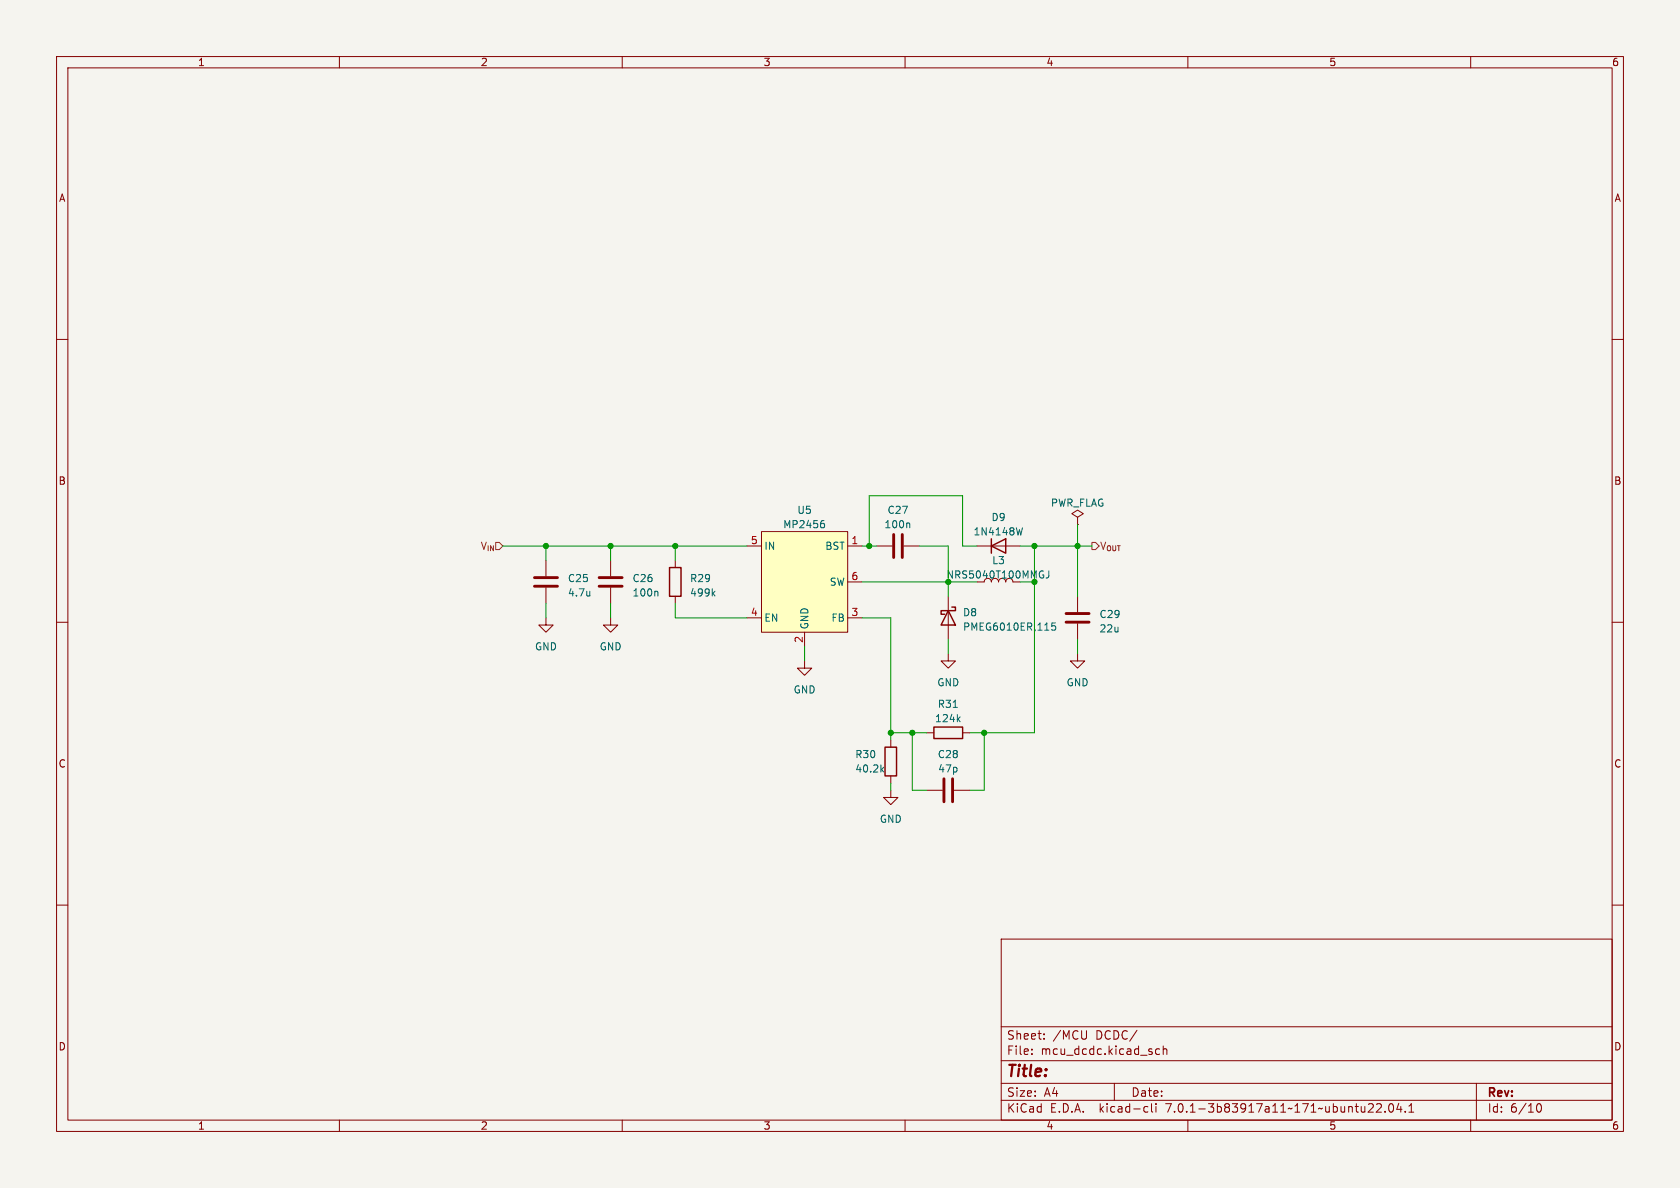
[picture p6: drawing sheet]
<svg xmlns="http://www.w3.org/2000/svg" width="297mm" height="210mm" viewBox="0 0 297 210" stroke-linecap="round" stroke-linejoin="round" font-family="sans-serif">
<path d="M0 0h297v210h-297z" fill="#f5f4ef" stroke="#f5f4ef" stroke-width=".18"/>
<g fill="none" stroke="#840000" stroke-width=".18">
<path d="M10 10h277v190h-277zM12 12h273v186h-273zM60 10v2M110 10v2M160 10v2M210 10v2M260 10v2M10 60h2M285 60h2M96.5 99.1v2.8M107.9 99.1v2.8M119.4 99.1v1.2"/>
<path d="M132.1 96.5h2.5M134.6 94h15.3v17.8h-15.3zM149.9 96.5h2.5M154.9 96.5h2.8M159.8 96.5h2.8M172.7 96.5h7.6M190.5 91.4l1-.6-1-.6-1 .6 1 .6v1.3M190.5 92.7h.1M10 110h2M96.5 109.2v1.3h1.3l-1.3 1.3-1.3-1.3h1.3M96.5 103.9v2.8M107.9 109.2v1.3h1.3l-1.3 1.3-1.2-1.3h1.2"/>
<path d="M107.9 103.9v2.8M119.4 105.4v1.3M132.1 109.2h2.5M142.2 116.8v1.3h1.3l-1.3 1.3-1.2-1.3h1.2M142.2 111.8v2.5M149.9 109.2h2.5M149.9 102.9h2.5M167.6 115.6v1.2h1.3l-1.3 1.3-1.2-1.3h1.2M167.6 105.4v7.6M190.5 115.6v1.2h1.3l-1.3 1.3-1.3-1.3h1.3M190.5 105.4v2.8M190.5 110.2v2.8"/>
<path d="M285 110h2M157.5 139.7v1.3h1.2l-1.2 1.2-1.3-1.2h1.3M157.5 130.8v1.3M157.5 137.2v1.2M163.8 139.7h2.8M163.8 129.5h1.3M168.7 139.7h2.7M170.2 129.5h1.2M10 160h2M285 160h2M177 166h108v32h-108zM60 198v2"/>
<path d="M110 198v2M160 198v2M177 194.5h108M177 191.5h108M177 187.5h108M177 181.5h108M182.4 186.3v.1M182.4 185.5v.1M184.6 183.6v.1M184.6 182.8v.1M192.1 182.2l-.1 1.4M197 191.5v3"/>
<path d="M202.5 195.6l.4 .1M202.9 196.5l-.4 .1M203.6 195.1v1.3l.2 .2M204.4 195.1v.1M204.4 195.6v1M205 185.5l-.4-.1-.3 .3v.4l.1 .2h.6M205.6 185.5l.3-.1 .3 .1 .1 .9M205.6 184.9v1.5M210 198v2M241.9 196.6h.9M242.7 195.2v.5M243.4 195.2l.5-.1 .2 .1 .1 .3-.9 1.1h.9"/>
<path d="M244.9 196.5v.1M245.6 195.2l.3-.1a.81 .81 0 0 1 .5 .6 .81 .81 0 0 1-.3 .8l-.1 .1a.81 .81 0 0 1-.4-1.4zM247.3 195l-.4 1.1h1M247.6 195.6v1M248.4 196.5v.1M249.1 196.6h.8M249.1 195.5l.4-.4v1.5M260 198v2M261 191.5v6.5M271.7 195.4l.3-.3a.81 .81 0 0 1 .6 .6 .81 .81 0 0 1-.3 .8l-.3 .1-.3-.3"/>
</g>
<path d="M175.3 96.5l2.5-1.2v2.5zM175.3 95.3v2.5M118.4 100.3h2v5.1h-2zM167.6 108l1.3 2.5h-2.5zM168.3 107.3h.6v.7h-2.5v.6h.6M156.5 132.1h2v5.1h-2zM165.1 128.5h5.1v2.1h-5.1z" fill="none" stroke="#840000" stroke-width=".25"/>
<g fill="none" stroke="#006464" stroke-width=".18">
<path d="M145.3 92.5h.2l.3 .3-.1 .4-.4 .1M145.4 92h.3M160.7 92.5l.1 .1v.7M180.8 93.3l-.3 1.3M116.1 104.5l.2 .2v.7M126 104.9l.4 .5M126.4 104.5l-.5 .5M185.4 100.9v.9a.41 .41 0 0 1-.5 .4M186.6 110.1h-.6l-.1 .6 .2-.1 .4 .1 .1 .2v.4l-.2 .1-.5-.1M155.9 136l.3 .5M156.2 135.6l-.5 .5M169.4 127.1l.3 .5"/>
<path d="M169.7 126.7l-.5 .5"/>
</g>
<path d="M158 94.5v4.1M159.5 94.5v4.1M94.5 103.6h4.1M94.5 102.1h4.1M105.9 103.6h4.1M105.9 102.1h4.1M188.5 110h4M188.5 108.5h4M166.9 137.7v4M168.4 137.7v4" fill="none" stroke="#840000" stroke-width=".51"/>
<path d="M134.6 94h15.3v17.8h-15.3z" fill="#ffffc2" stroke="#ffffc2" stroke-width=".18"/>
<path d="M193 95.9h.7l.6 .6-.6 .7h-.7z" fill="none" stroke="#725600" stroke-width=".18"/>
<g fill="none" stroke="#009600" stroke-width=".18">
<path d="M88.9 96.5h43.2M96.5 96.5v2.6M107.9 96.5v2.6M119.4 96.5v2.6M152.4 96.5h2.5M153.7 96.5v-8.9h16.5v8.9h2.5M162.6 96.5h5v8.9M180.3 96.5h12.7M182.9 96.5v33h-11.5M190.5 92.7v12.7M96.5 106.7v2.5M107.9 106.7v2.5"/>
<path d="M119.4 106.7v2.5h12.7M142.2 114.3v2.5M152.4 109.2h5.1v21.6M152.4 102.9h20.3M167.6 113v2.6M190.5 113v2.6M157.5 138.4v1.3M157.5 129.5h6.3M161.3 129.5v10.2h2.5M174 129.5v10.2h-2.6"/>
</g>
<g fill="#009600" stroke="#009600" stroke-width=".18">
<circle cx="107.9" cy="96.5" r=".46"/>
<circle cx="153.7" cy="96.5" r=".46"/>
<circle cx="119.4" cy="96.5" r=".46"/>
<circle cx="167.6" cy="102.9" r=".46"/>
<circle cx="96.5" cy="96.5" r=".46"/>
<circle cx="182.9" cy="102.9" r=".46"/>
<circle cx="182.9" cy="96.5" r=".46"/>
<circle cx="190.5" cy="96.5" r=".46"/>
<circle cx="174" cy="129.5" r=".46"/>
<circle cx="157.5" cy="129.5" r=".46"/>
<circle cx="161.3" cy="129.5" r=".46"/>
</g>
<text font-size="2.8" fill="#840000" x="178" y="190.8">Title:</text>
<g font-size="2.1" fill="#840000">
<text x="178" y="183.9">Sheet:</text>
<text x="186.2" y="183.9">/MCU</text>
<text x="193.7" y="183.9">DCDC/</text>
<text x="178" y="186.6">File:</text>
<text x="184" y="186.6">mcu_dcdc.kicad_sch</text>
<text x="178" y="196.8">KiCad</text>
<text x="178" y="194">Size:</text>
<text x="184.6" y="194">A4</text>
<text x="185.7" y="196.8">E.D.A.</text>
<text x="194.4" y="196.8">kicad-cli</text>
<text x="200" y="194">Date:</text>
<text x="206.2" y="196.8">7.0.1-3b83917a11~171~ubuntu22.04.1</text>
<text x="263" y="194.2">Rev:</text>
<text x="263" y="196.8">Id:</text>
<text x="267" y="196.8">6/10</text>
</g>
<g font-size="1.8" fill="#840000">
<text x="35" y="11.8">1</text>
<text x="85" y="11.8">2</text>
<text x="135" y="11.8">3</text>
<text x="185" y="11.8">4</text>
<text x="235" y="11.8">5</text>
<text x="285" y="11.8">6</text>
<text x="10.4" y="35.8">A</text>
<text x="285.4" y="35.8">A</text>
<text x="10.3" y="85.8">B</text>
<text x="285.3" y="85.8">B</text>
<text x="10.3" y="135.8">C</text>
<text x="285.3" y="135.8">C</text>
<text x="10.3" y="185.8">D</text>
<text x="285.3" y="185.8">D</text>
<text x="35" y="199.8">1</text>
<text x="85" y="199.8">2</text>
<text x="135" y="199.8">3</text>
<text x="185" y="199.8">4</text>
<text x="235" y="199.8">5</text>
<text x="285" y="199.8">6</text>
</g>
<g font-size="1.8" fill="#006464">
<text x="185.7" y="89.7">PWR_FLAG</text>
<text x="138.4" y="93.5">MP2456</text>
<text x="140.9" y="91">U5</text>
<text x="156.3" y="93.5">100n</text>
<text x="156.8" y="91">C27</text>
<text x="172.1" y="94.8">1N4148W</text>
<text x="175.2" y="92.3">D9</text>
<text x="135.1" y="97.3">IN</text>
<text x="145.8" y="97.3">BST</text>
<text x="175.3" y="99.9">L3</text>
<text x="100.3" y="103.1">C25</text>
<text x="100.3" y="105.6">4.7u</text>
<text x="111.8" y="103.1">C26</text>
<text x="111.8" y="105.6">100n</text>
<text x="121.9" y="103.1">R29</text>
<text x="121.9" y="105.6">499k</text>
<text x="146.6" y="103.7">SW</text>
<text x="135.1" y="110">EN</text>
<text x="143.1" y="111.3" transform="rotate(-90 143.1 111.3)">GND</text>
<text x="146.9" y="110">FB</text>
<text x="170.2" y="109.1">D8</text>
<text x="170.2" y="111.6">PMEG6010ER,115</text>
<text x="194.3" y="109.4">C29</text>
<text x="194.3" y="112">22u</text>
<text x="94.5" y="115.1">GND</text>
<text x="106" y="115.1">GND</text>
<text x="140.2" y="122.7">GND</text>
<text x="165.6" y="121.5">GND</text>
<text x="165.7" y="125.3">R31</text>
<text x="188.5" y="121.5">GND</text>
<text x="165.2" y="127.8">124k</text>
<text x="151.1" y="134.2">R30</text>
<text x="151.1" y="136.7">40.2k</text>
<text x="165.7" y="134.2">C28</text>
<text x="165.8" y="136.7">47p</text>
<text x="155.5" y="145.6">GND</text>
</g>
<g font-size="1.8" fill="#725600">
<text x="84.8" y="97.3">V_{IN}</text>
<text x="194.5" y="97.3">V_{OUT}</text>
</g>
<g font-size="1.8" fill="#a90000">
<text x="132.7" y="96.3">5</text>
<text x="150.5" y="96.3">1</text>
<text x="150.5" y="102.6">6</text>
<text x="132.7" y="109">4</text>
<text x="142" y="113.7" transform="rotate(-90 142 113.7)">2</text>
<text x="150.5" y="109">3</text>
</g>
<text font-size="1.8" fill="#009600" x="167.3" y="102.4">NRS5040T100MMGJ</text>
</svg>
